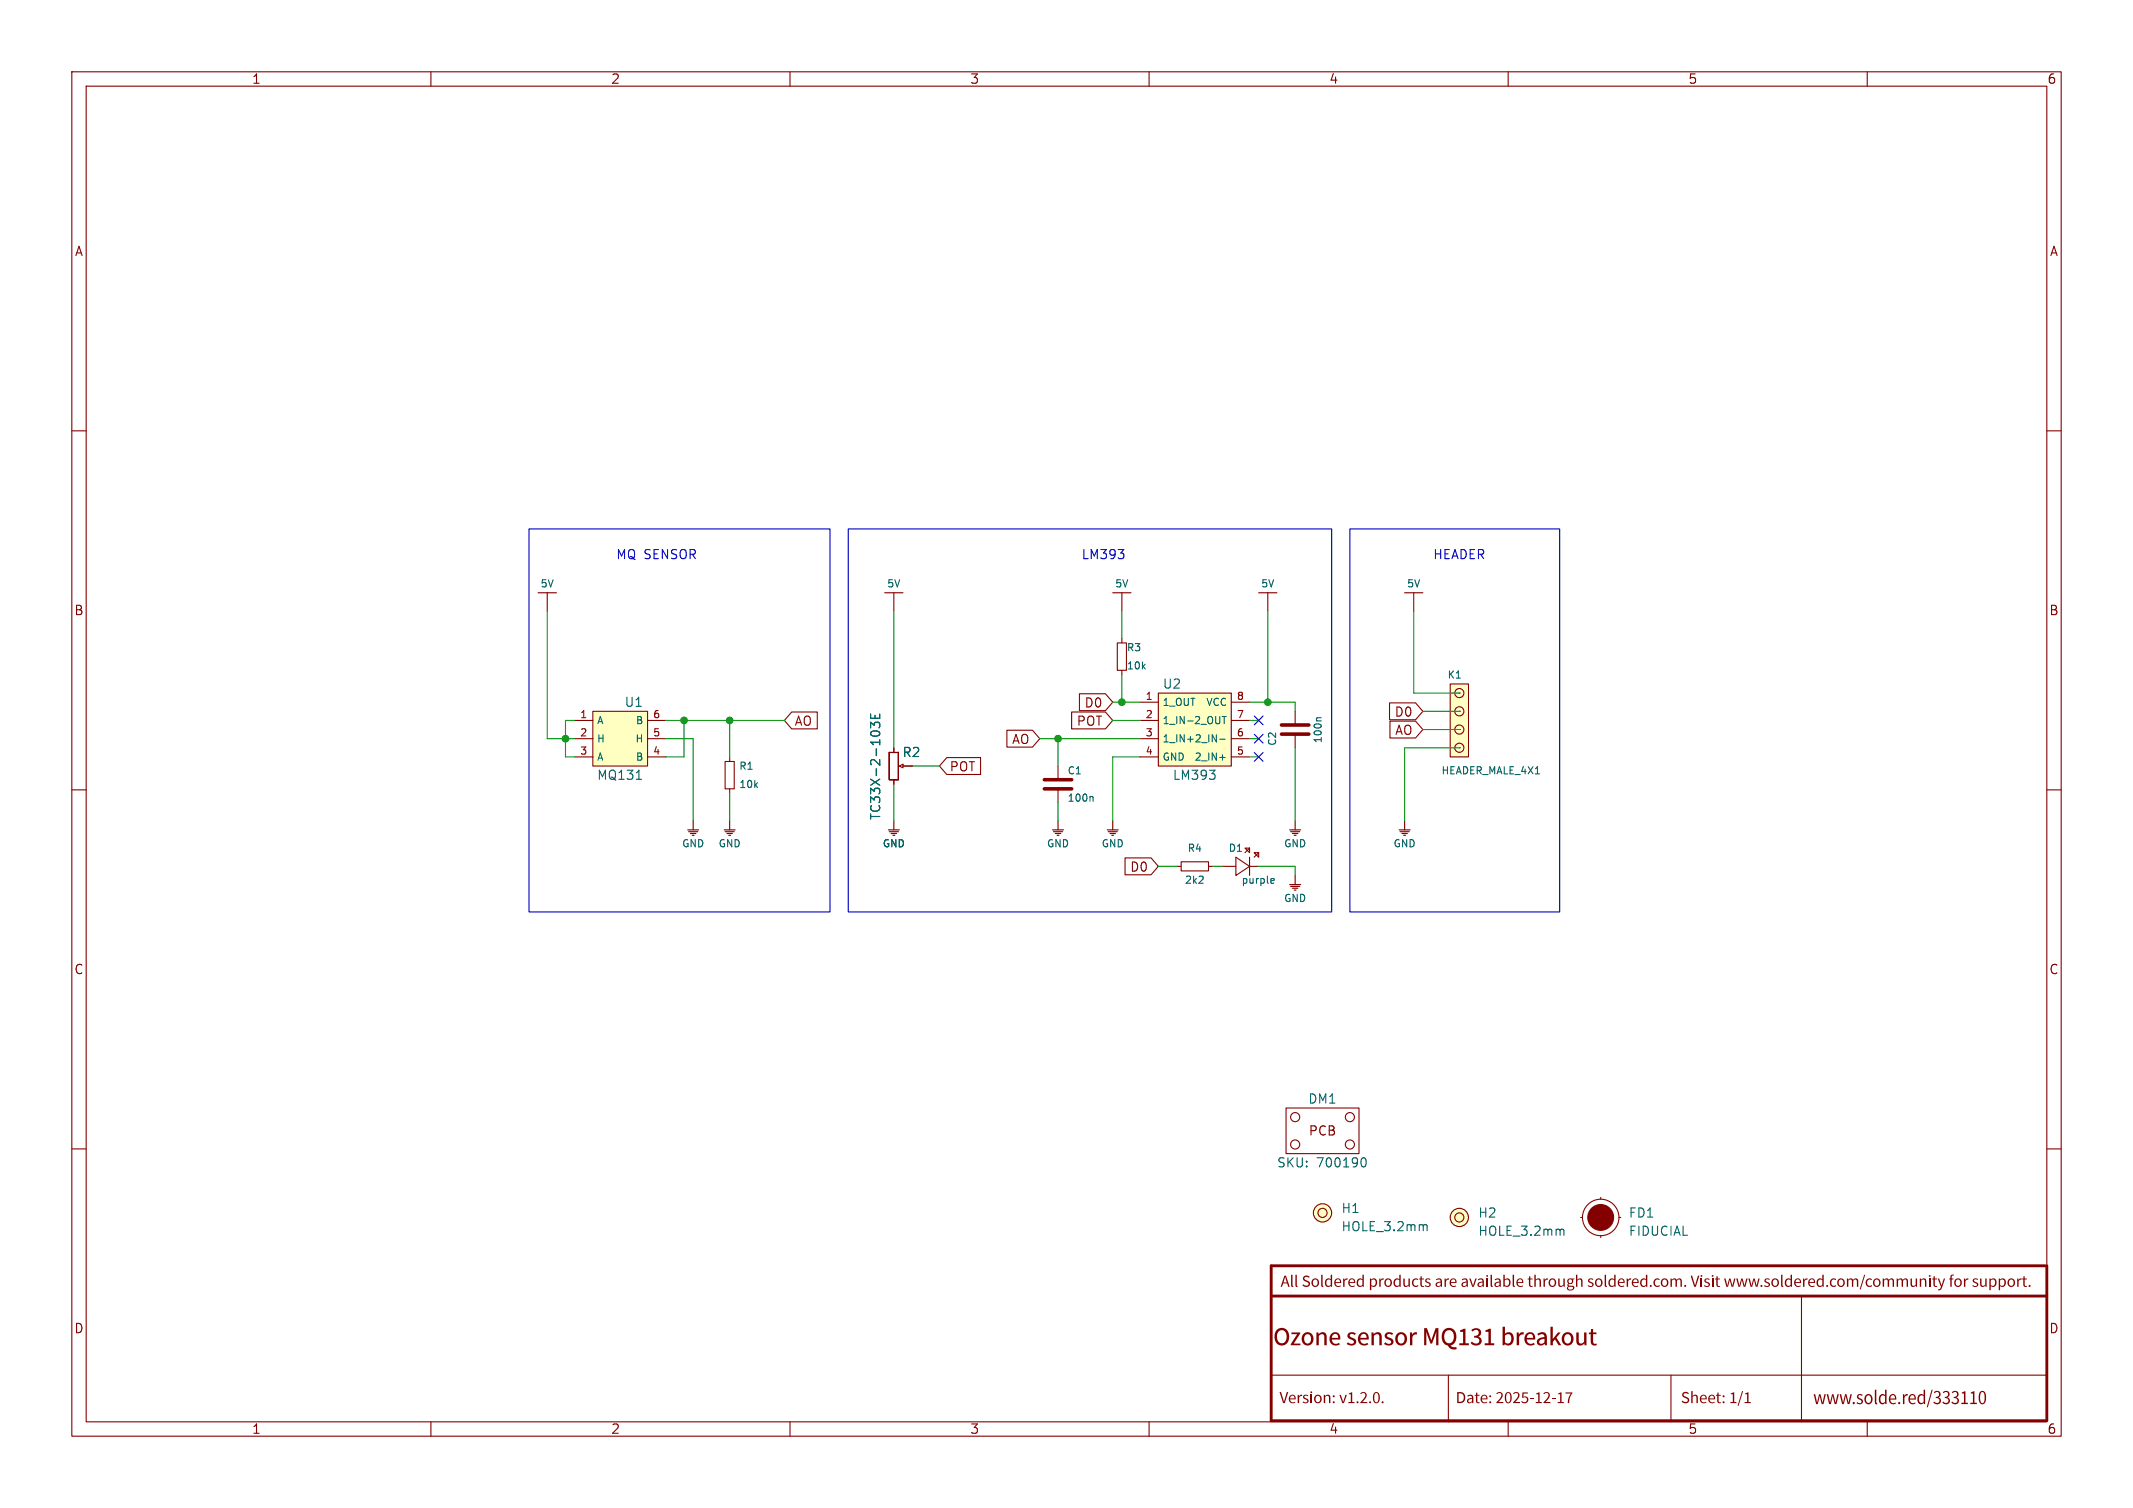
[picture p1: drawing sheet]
<svg xmlns="http://www.w3.org/2000/svg" width="297mm" height="210mm" viewBox="0 0 297 210" stroke-linecap="round" stroke-linejoin="round" font-family="sans-serif">
<g fill="none" stroke="#840000" stroke-width=".15">
<path d="M10 10h277v190h-277zM12 12h273v186h-273zM60 10v2M110 10v2M160 10v2M210 10v2M260 10v2M10 60h2M285 60h2M76.2 82.6v2.5M156.2 82.6v2.5M196.8 82.6v2.5"/>
<path d="M10 110h2M101 106h1.2v3.9h-1.2zM101.6 105.4v.6M101.6 109.9v.6M123.8 104.8v3.8zM123.8 104.8h1.3zM123.8 108.6h1.3zM124.5 104.1v.7M124.5 108.6v.6M125.1 104.8v3.8zM125.2 106.7l.5-.3v.5zM125.7 106.7h1.3"/>
<path d="M147.3 106.7v1.9M147.3 109.9v1.9M285 110h2M10 160h2M179.1 154.3h10.1v6.4h-10.1zM285 160h2M220.1 169.5h.2M222.9 166.8v.2M222.9 172.1v.2M225.4 169.5h.3M60 198v2M110 198v2"/>
<path d="M160 198v2M177 191.5h108M201.7 191.5v6.5M210 198v2M232.7 191.5v6.5M250.8 180.5v17.5M260 198v2"/>
<circle cx="180.3" cy="159.4" r=".63"/>
<circle cx="180.3" cy="155.6" r=".63"/>
<circle cx="188" cy="155.6" r=".63"/>
<circle cx="188" cy="159.4" r=".63"/>
<circle cx="184.1" cy="168.9" r=".63"/>
<circle cx="184.1" cy="168.9" r="1.27"/>
<circle cx="203.2" cy="169.5" r=".63"/>
<circle cx="203.2" cy="169.5" r="1.27"/>
<circle cx="222.9" cy="169.5" r="2.54"/>
</g>
<path d="M284.8 176.3h-107.8v21.6h107.9M285 176.3v21.6M177 180.5h108" fill="none" stroke="#840000" stroke-width=".4"/>
<g fill="none" stroke="#840000" stroke-width=".16">
<path d="M74.9 82.6h2.6M154.9 82.6h2.6M195.6 82.6h2.5M95.8 115.6h1.5M95.9 115.8h1.3M96.1 116.1h.8M96.4 116.3h.2M96.5 114.3v1.3M100.8 115.6h1.6M101 115.8h1.2M101.2 116.1h.8M101.5 116.3h.2"/>
<path d="M101.6 114.3v1.3M123.7 115.6h1.5M123.8 115.8h1.3M124.1 116.1h.7M124.3 116.3h.3M124.5 114.3v1.3M146.6 115.6h1.5M146.7 115.8h1.3M146.9 116.1h.8M147.2 116.3h.2M147.3 114.3v1.3M154.2 115.6h1.5"/>
<path d="M154.3 115.8h1.3M154.6 116.1h.7M154.8 116.3h.3M154.9 114.3v1.3M194.8 115.6h1.5M194.9 115.8h1.3M195.2 116.1h.8M195.5 116.3h.2M195.6 114.3v1.3"/>
</g>
<path d="M145.4 109.9h3.8M145.4 108.6h3.8" fill="none" stroke="#840000" stroke-width=".5"/>
<path d="M121.2 99.4v.6h1.3v-.6M121.8 99.6v.4M121.2 102.1a.79 .79 0 0 1 1.3 0M121.2 101.4v-.8l.5 .4 .1-.4h.6l.1 .2v.4l-.1 .2M151.9 110.9l.3 .2v.5M189.7 161.3l.2-.1a.79 .79 0 0 1 0 1.3l-.2-.1M198.4 170.5h.1l.2 .2v.7M217.4 171.2h.2l.2 .2v.6" fill="none" stroke="#006464" stroke-width=".15"/>
<g fill="#ffffc2" stroke="#ffffc2" stroke-width=".14">
<circle cx="184.1" cy="168.9" r="1.27"/>
<circle cx="203.2" cy="169.5" r="1.27"/>
</g>
<circle cx="222.9" cy="169.5" r="1.8" fill="#840000" stroke="#840000" stroke-width=".15"/>
<path d="M82.5 99.1h7.7v7.6h-7.7z" fill="#ffffc2"/>
<path d="M82.5 99.1h7.7v7.6h-7.7zM176.5 82.6v2.5M80 100.3h2.5M80 102.9h2.5M80 105.4h2.5M90.2 100.3h2.5M90.2 102.9h2.5M90.2 105.4h2.5" fill="none" stroke="#840000" stroke-width=".15"/>
<path d="M88.6 108.5h.7" fill="none" stroke="#006464" stroke-width=".15"/>
<path d="M175.3 82.6h2.5" fill="none" stroke="#840000" stroke-width=".16"/>
<path d="M161.3 96.5h10.1v10.2h-10.1z" fill="#ffffc2"/>
<path d="M158.7 97.8h2.6M161.3 96.5h10.1v10.2h-10.1zM171.4 97.8h2.6M180.3 99.1v1.9M158.7 100.3h2.6M158.7 102.9h2.6M158.7 105.4h2.6M171.4 100.3h2.6M171.4 102.9h2.6M171.4 105.4h2.6M180.3 102.2v1.9" fill="none" stroke="#840000" stroke-width=".15"/>
<path d="M184 100h-.6l-.1 .2M168.4 107.3h.8l-.4 .4M169.1 107.9v.5M169.8 105.5h.8M169.8 102.9h.8" fill="none" stroke="#006464" stroke-width=".15"/>
<path d="M178.4 102.2h3.8M178.4 101h3.8" fill="none" stroke="#840000" stroke-width=".5"/>
<path d="M201.9 95.3h2.6v10.1h-2.6z" fill="#ffffc2"/>
<g fill="none" stroke="#840000" stroke-width=".15">
<path d="M110.2 99.2h3.6v2.3h-3.6l-1-1.2zM124.5 82.6v2.5M149.2 99.2h4.7l1 1.1-1 1.2h-4.7zM150.3 96.6h3.6l1 1.2-1 1.2h-3.6zM155.6 89.5h1.2v3.8h-1.2zM156.2 88.9v.6M156.2 93.4v.6M193.5 97.9h3.6l1 1.2-1 1.1h-3.6zM201.9 95.3h2.6v10.1h-2.6zM203.2 99.1h.1M203.2 96.5h.1M124.5 104.1v.7"/>
<path d="M124.5 108.6v.6M125.7 106.7h1.3M131.8 105.5h4.7v2.4h-4.7l-1-1.2zM140.2 101.7h3.6l1 1.2-1 1.1h-3.6zM156.7 119.5h3.6l1 1.2-1 1.1h-3.6zM172.1 119.4l1.9 1.3-1.9 1.2zM173.4 118.1h.6v.6zM174 118.1l-.6 .6M174 119.4v2.5M174.6 118.7h.7v.7zM175.3 118.7l-.7 .7M193.5 100.4h3.6l1 1.2-1 1.2h-3.6z"/>
<path d="M203.2 104.1h.1M203.2 101.6h.1M163.8 120.7h.7M164.5 120h3.8v1.3h-3.8zM168.3 120.7h.6M170.2 120.7h1.9M174 120.7h1.3"/>
<circle cx="203.2" cy="99.1" r=".63"/>
<circle cx="203.2" cy="96.5" r=".63"/>
<circle cx="203.2" cy="101.6" r=".63"/>
<circle cx="203.2" cy="104.1" r=".63"/>
</g>
<path d="M123.2 82.6h2.5M179.6 115.6h1.5M179.7 115.8h1.3M180 116.1h.7M180.2 116.3h.3M180.3 114.3v1.3M179.6 123.2h1.5M179.7 123.4h1.3M180 123.7h.7M180.2 124h.3M180.3 121.9v1.3" fill="none" stroke="#840000" stroke-width=".16"/>
<path d="M121.2 99.4v.6h1.3v-.6M121.8 99.6v.4M121.2 102.1a.79 .79 0 0 1 1.3 0M121.2 101.4v-.8l.5 .4 .1-.4h.6l.1 .2v.4l-.1 .2M177 123h.4M177 122.4l.3-.1 .1 .3-.4 .1" fill="none" stroke="#006464" stroke-width=".15"/>
<path d="M73.7 73.7h41.9v53.3h-41.9zM118.1 73.7h67.3v53.3h-67.3zM155.7 76.5h.8l-.4 .5M156.4 77.1v.6M188 73.7h29.2v53.3h-29.2z" fill="none" stroke="#0000c2" stroke-width=".15"/>
<g fill="none" stroke="#009600" stroke-width=".15">
<path d="M76.2 85.1v17.8h3.8M124.5 85.1v19M154.9 97.8h3.8M156.2 85.1v3.8M156.2 94v3.8M174 97.8h6.3v1.3M176.5 85.1v12.7M196.8 85.1v11.4h6.4M198.1 99.1h5.1M80 100.3h-1.3v5.1h1.3M92.7 100.3h16.5M92.7 102.9h3.8v11.4"/>
<path d="M95.2 100.3v5.1h-2.5M101.6 100.3v5.1M101.6 110.5v3.8M124.5 109.2v5.1M127 106.7h3.8M144.8 102.9h13.9M147.3 102.9v3.8M147.3 111.8v2.5M154.9 100.3h3.8M158.7 105.4h-3.8v8.9M174 105.4h1.3M174 100.3h1.3"/>
<path d="M174 102.9h1.3M180.3 104.1v10.2M198.1 101.6h5.1M203.2 104.1h-7.6v10.2M161.3 120.7h2.5M168.9 120.7h1.3M175.3 120.7h5v1.2"/>
</g>
<path d="M174.7 99.7l1.2 1.2M175.9 99.7l-1.2 1.2M174.7 102.3l1.2 1.2M174.7 104.8l1.2 1.2M175.9 102.3l-1.2 1.2M175.9 104.8l-1.2 1.2" fill="none" stroke="#000084" stroke-width=".15"/>
<g fill="#009600" stroke="#009600" stroke-width=".15">
<circle cx="101.6" cy="100.3" r=".46"/>
<circle cx="147.3" cy="102.9" r=".46"/>
<circle cx="95.2" cy="100.3" r=".46"/>
<circle cx="78.7" cy="102.9" r=".46"/>
<circle cx="156.2" cy="97.8" r=".46"/>
<circle cx="176.5" cy="97.8" r=".46"/>
</g>
<text font-size="3.5" fill="#840000" x="177.3" y="188.6">OzonesensorMQ131breakout</text>
<text font-size="2.8" fill="#840000" x="252.5" y="196.5">www.solde.red/333110</text>
<g font-size="2.3" fill="#840000">
<text x="178.3" y="180">AllSolderedproductsareavailablethrough soldered.com.Visitwww.soldered.com/communityfor support.</text>
<text x="178.2" y="196.2">Version:v1.2.0.</text>
<text x="202.7" y="196.2">Date:2025-12-17</text>
<text x="234" y="196.2">Sheet:1/1</text>
</g>
<g font-size="1.8" fill="#840000">
<text x="35" y="11.9">1</text>
<text x="85" y="11.9">2</text>
<text x="135" y="11.9">3</text>
<text x="185" y="11.9">4</text>
<text x="235" y="11.9">5</text>
<text x="285" y="11.9">6</text>
<text x="10.3" y="35.9">A</text>
<text x="285.3" y="35.9">A</text>
<text x="10.3" y="85.9">B</text>
<text x="285.3" y="85.9">B</text>
<text x="110.6" y="101.3">AO</text>
<text x="149.8" y="101.3">POT</text>
<text x="150.9" y="98.7">D0</text>
<text x="194.1" y="100">D0</text>
<text x="132.1" y="107.6">POT</text>
<text x="140.8" y="103.8">AO</text>
<text x="194.2" y="102.6">AO</text>
<text x="157.3" y="121.6">D0</text>
<text x="10.3" y="135.9">C</text>
<text x="285.3" y="135.9">C</text>
<text x="182.1" y="158.4">PCB</text>
<text x="10.3" y="185.9">D</text>
<text x="285.3" y="185.9">D</text>
<text x="35" y="199.9">1</text>
<text x="85" y="199.9">2</text>
<text x="135" y="199.9">3</text>
<text x="185" y="199.9">4</text>
<text x="235" y="199.9">5</text>
<text x="285" y="199.9">6</text>
</g>
<g font-size="1.8" fill="#0000c2">
<text x="85.7" y="78.1">MQ SENSOR</text>
<text x="150.5" y="78.1">LM393</text>
<text x="199.5" y="78.1">HEADER</text>
</g>
<g font-size="1.8" fill="#006464">
<text x="86.9" y="98.7">U1</text>
<text x="161.8" y="96.1">U2</text>
<text x="125.6" y="105.6">R2</text>
<text x="83.1" y="108.8">MQ131</text>
<text x="163.2" y="108.8">LM393</text>
<text x="122.8" y="114.3" transform="rotate(-90 122.8 114.3)">TC33X-2-103E</text>
<text x="182.1" y="153.9">DM1</text>
<text x="177.7" y="162.8">SKU:</text>
<text x="183.3" y="162.8">700190</text>
<text x="186.7" y="171.7">HOLE_3.2mm</text>
<text x="186.7" y="169.1">H1</text>
<text x="205.7" y="172.3">HOLE_3.2mm</text>
<text x="205.7" y="169.8">H2</text>
<text x="226.7" y="169.8">FD1</text>
<text x="226.7" y="172.3">FIDUCIAL</text>
</g>
<g font-size="1.4" fill="#006464">
<text x="75.2" y="82">5V</text>
<text x="123.4" y="82">5V</text>
<text x="155.2" y="82">5V</text>
<text x="175.5" y="82">5V</text>
<text x="195.8" y="82">5V</text>
<text x="156.8" y="90.9">R3</text>
<text x="156.8" y="93.4">10k</text>
<text x="201.5" y="94.7">K1</text>
<text x="83.1" y="101.1">A</text>
<text x="88.4" y="101.1">B</text>
<text x="161.8" y="98.5">1_OUT</text>
<text x="161.8" y="101.1">1_IN- 2_OUT</text>
<text x="167.8" y="98.5">VCC</text>
<text x="83.1" y="103.6">H</text>
<text x="83.1" y="106.1">A</text>
<text x="88.4" y="103.6">H</text>
<text x="88.4" y="106.1">B</text>
<text x="102.8" y="107.4">R1</text>
<text x="161.8" y="103.6">1_IN+ 2_IN-</text>
<text x="161.8" y="106.1">GND</text>
<text x="166.2" y="106.1">2_IN+</text>
<text x="177.9" y="104" transform="rotate(-90 177.9 104)">C2</text>
<text x="184.2" y="103.6" transform="rotate(-90 184.2 103.6)">100n</text>
<text x="102.8" y="109.9">10k</text>
<text x="148.5" y="108">C1</text>
<text x="148.5" y="111.9">100n</text>
<text x="200.6" y="108">HEADER_MALE_4X1</text>
<text x="94.9" y="118.2">GND</text>
<text x="99.9" y="118.2">GND</text>
<text x="122.8" y="118.2">GND</text>
<text x="145.7" y="118.2">GND</text>
<text x="153.3" y="118.2">GND</text>
<text x="165.3" y="118.8">R4</text>
<text x="171" y="118.8">D1</text>
<text x="178.7" y="118.2">GND</text>
<text x="193.9" y="118.2">GND</text>
<text x="164.9" y="123.3">2k2</text>
<text x="172.8" y="123.3">purple</text>
<text x="178.7" y="125.8">GND</text>
</g>
<g font-size="1.4" fill="#a90000">
<text x="80.7" y="100.1">1</text>
<text x="90.8" y="100.1">6</text>
<text x="159.4" y="97.5">1</text>
<text x="159.4" y="100.1">2</text>
<text x="172.1" y="100.1">7</text>
<text x="172.1" y="97.5">8</text>
<text x="80.7" y="102.6">2</text>
<text x="80.7" y="105.2">3</text>
<text x="90.8" y="105.2">4</text>
<text x="90.8" y="102.6">5</text>
<text x="159.4" y="102.6">3</text>
<text x="159.4" y="105.2">4</text>
<text x="172.1" y="105.2">5</text>
<text x="172.1" y="102.6">6</text>
</g>
</svg>
